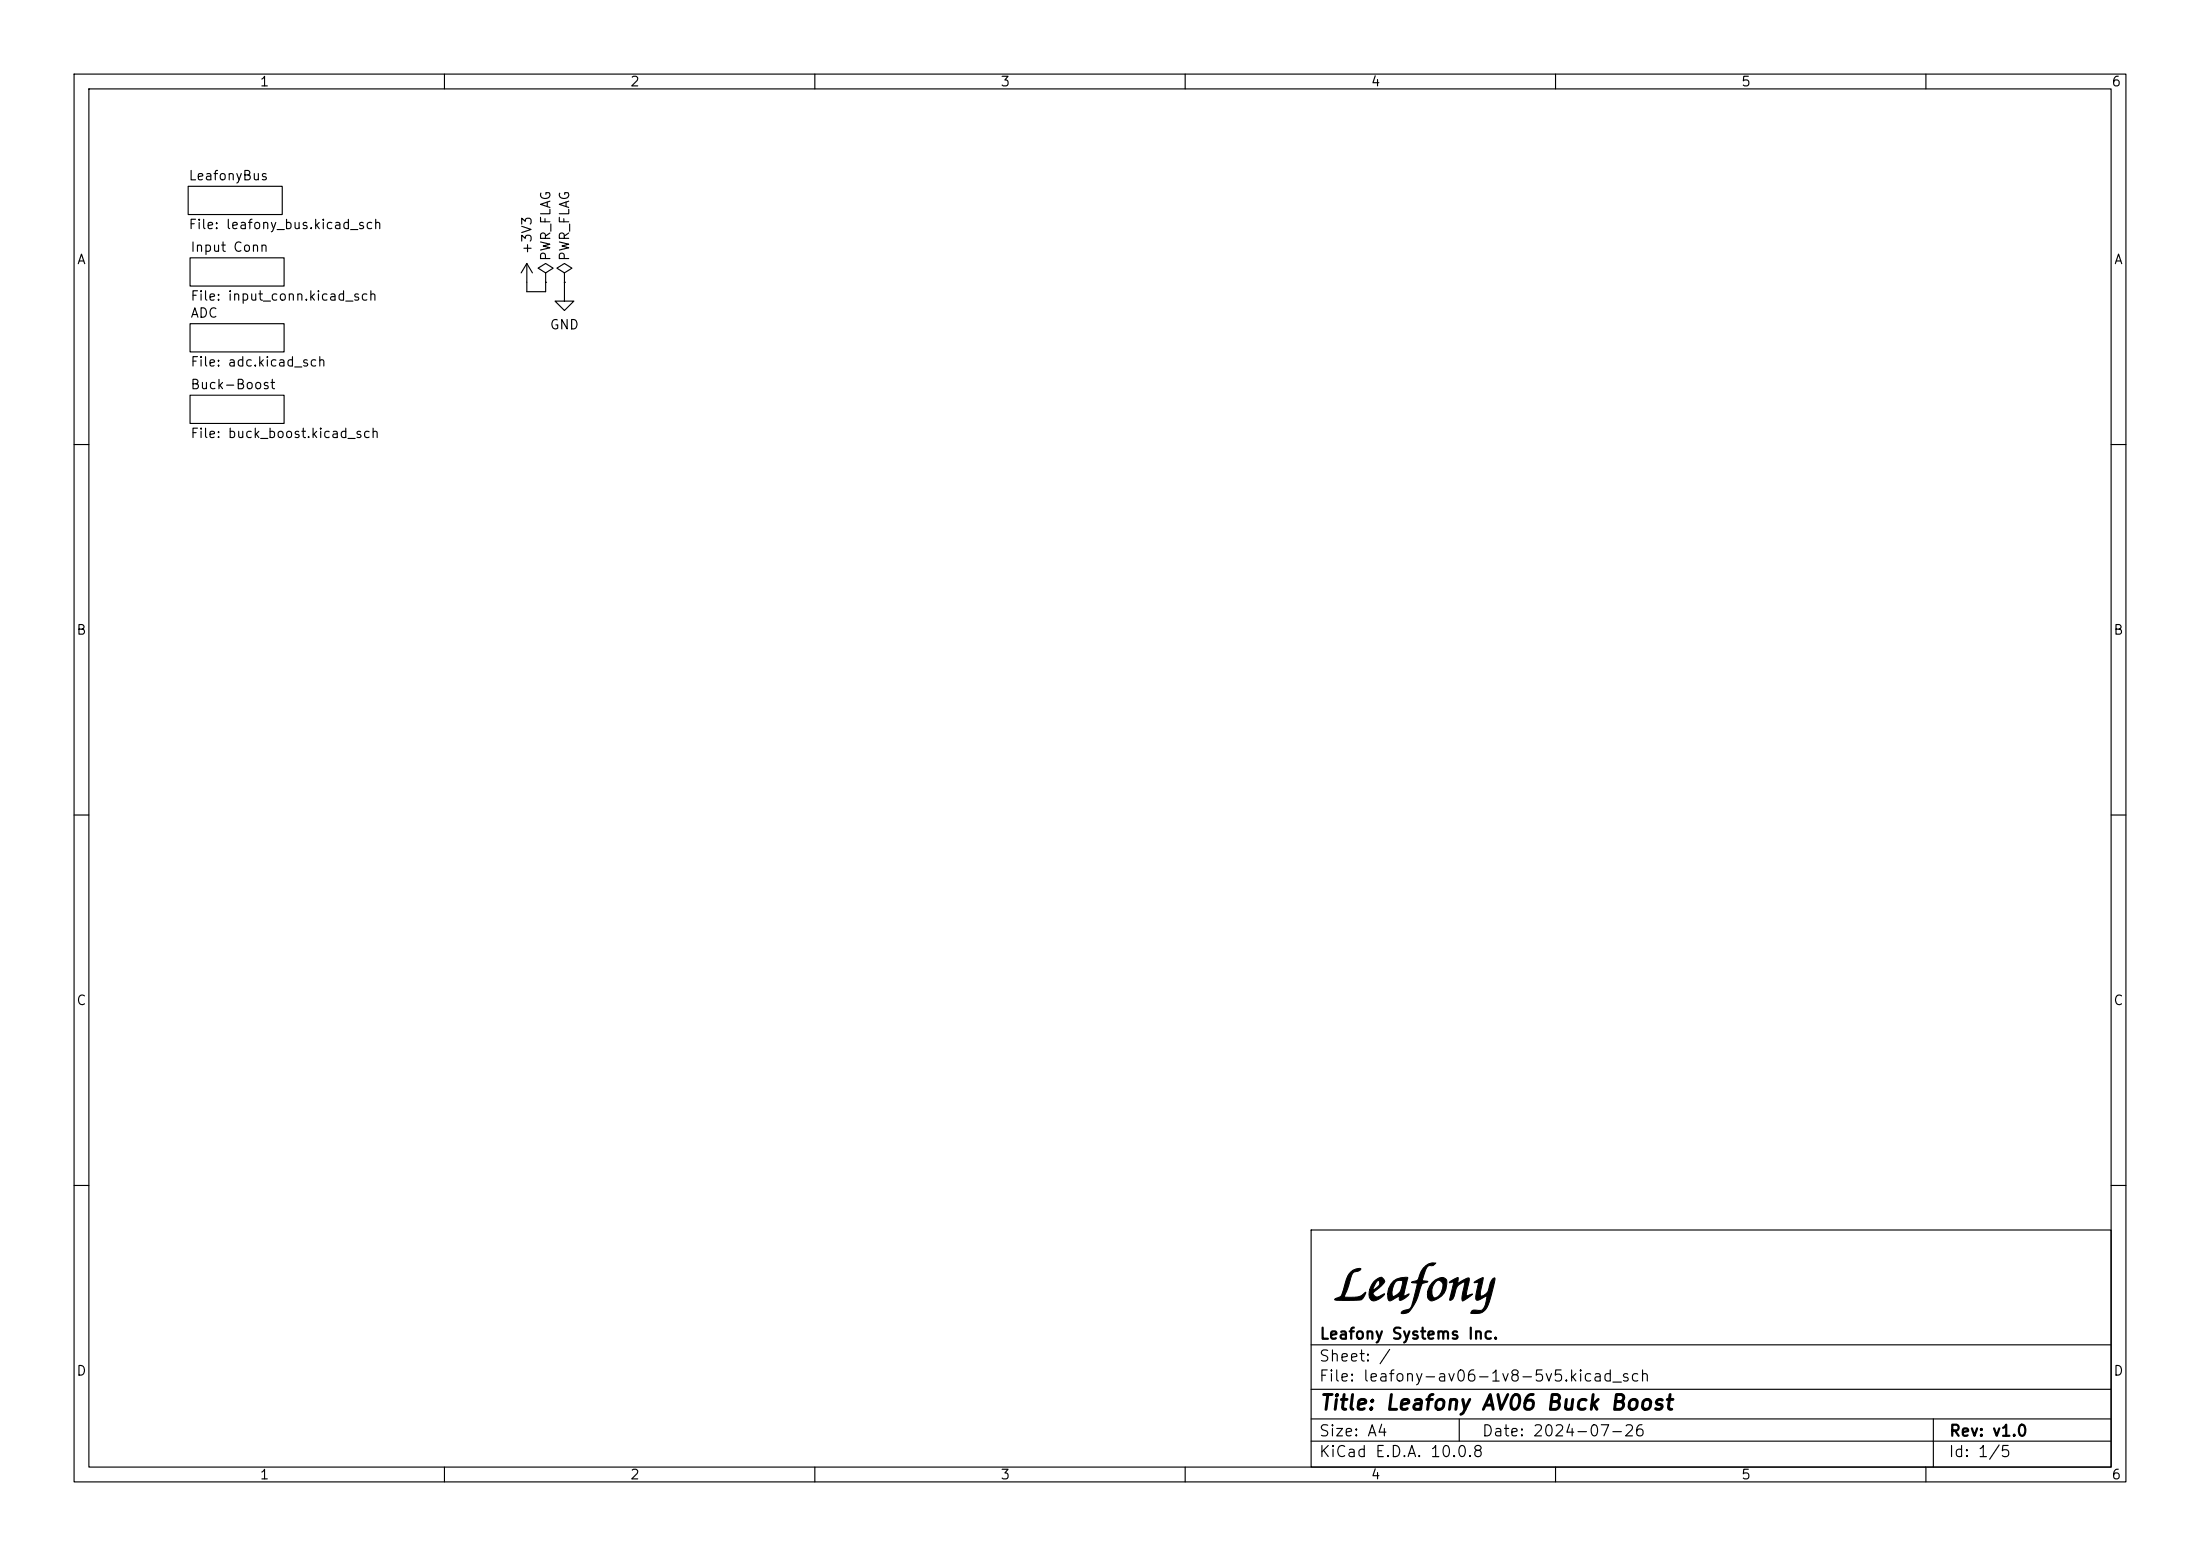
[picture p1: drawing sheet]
(kicad_sch
 (version 20260306)
 (generator "eeschema")
 (generator_version "10.0")
 (paper "A4")
 (title_block
  (title "Leafony AV06 Buck Boost")
  (date "2024-07-26")
  (rev "v1.0")
  (company "Leafony Systems Inc."))
 (lib_symbols
  (symbol "Leafony:LOGO"
   (pin_names
    (offset 1.016)) (exclude_from_sim no) (in_bom yes) (on_board yes)
   (in_pos_files yes)
   (duplicate_pin_numbers_are_jumpers no)
   (property "Reference" "#G" (at 0 4.1063 0) (show_name no) (do_not_autoplace no) (hide yes) (effects (font (size 1.27 1.27))))
   (property "Value" "LOGO" (at 0 -4.1063 0) (show_name no) (do_not_autoplace no) (hide yes) (effects (font (size 1.27 1.27))))
   (property "Footprint" "" (at 0 0 0) (show_name no) (do_not_autoplace no) (hide yes) (effects (font (size 1.27 1.27))))
   (property "Datasheet" "" (at 0 0 0) (show_name no) (do_not_autoplace no) (hide yes) (effects (font (size 1.27 1.27))))
   (property "Description" "" (at 0 0 0) (show_name no) (do_not_autoplace no) (hide yes) (effects (font (size 1.27 1.27))))
   (symbol "LOGO_0_0"
    (polyline (pts (xy -9.8495 -1.5239) (xy -9.322 -1.5191) (xy -8.8445 -1.5072) (xy -8.4466 -1.4897) (xy -8.1584 -1.4677) (xy -8.0096 -1.4426) (xy -7.9567 -1.4158) (xy -7.7663 -1.2332) (xy -7.5808 -0.9374) (xy -7.5034 -0.7806) (xy -7.3971 -0.5306) (xy -7.3839 -0.4187) (xy -7.4643 -0.4421) (xy -7.6387 -0.5982) (xy -7.6847 -0.6434) (xy -7.9178 -0.8369) (xy -8.1675 -0.9686) (xy -8.4717 -1.0492) (xy -8.8683 -1.0896) (xy -9.3953 -1.1007) (xy -9.721 -1.0984) (xy -10.0362 -1.0909) (xy -10.2504 -1.0794) (xy -10.3294 -1.0652) (xy -10.3275 -1.0571) (xy -10.2789 -0.9399) (xy -10.1783 -0.7188) (xy -10.0435 -0.4332) (xy -9.9555 -0.232) (xy -9.8017 0.1806) (xy -9.6503 0.6488) (xy -9.5239 1.1051) (xy -9.4761 1.2929) (xy -9.3442 1.7402) (xy -9.2136 2.0495) (xy -9.0695 2.2428) (xy -8.8969 2.3424) (xy -8.6813 2.3707) (xy -8.5388 2.3862) (xy -8.3021 2.4678) (xy -8.1177 2.5914) (xy -8.0434 2.7249) (xy -8.0711 2.772) (xy -8.2157 2.8024) (xy -8.4441 2.7825) (xy -8.7111 2.7211) (xy -8.9716 2.6267) (xy -9.1804 2.508) (xy -9.4253 2.3036) (xy -9.6318 2.0777) (xy -9.8024 1.8098) (xy -9.9535 1.4685) (xy -10.1014 1.0229) (xy -10.2623 0.4416) (xy -10.3165 0.2396) (xy -10.439 -0.1862) (xy -10.5539 -0.5465) (xy -10.6502 -0.8083) (xy -10.717 -0.9387) (xy -10.7615 -0.9777) (xy -10.964 -1.0885) (xy -11.2236 -1.1778) (xy -11.297 -1.198) (xy -11.5193 -1.2933) (xy -11.5994 -1.3982) (xy -11.5948 -1.4206) (xy -11.5489 -1.4586) (xy -11.4365 -1.4862) (xy -11.2372 -1.505) (xy -10.9303 -1.5166) (xy -10.4953 -1.5224) (xy -9.9116 -1.524) (xy -9.8495 -1.5239)) (stroke (width 0.01) (type default)) (fill (type outline)))
    (polyline (pts (xy -6.0735 -1.5532) (xy -5.7058 -1.3976) (xy -5.6975 -1.3934) (xy -5.4356 -1.2395) (xy -5.1866 -1.0568) (xy -4.9833 -0.8748) (xy -4.8586 -0.7226) (xy -4.8454 -0.6298) (xy -4.8799 -0.6254) (xy -5.0261 -0.6787) (xy -5.2343 -0.7948) (xy -5.2437 -0.8007) (xy -5.5825 -0.9909) (xy -5.8345 -1.0685) (xy -6.0348 -1.0372) (xy -6.2188 -0.9009) (xy -6.251 -0.8685) (xy -6.3825 -0.7151) (xy -6.4228 -0.5877) (xy -6.3596 -0.4562) (xy -6.1805 -0.2906) (xy -5.8731 -0.0608) (xy -5.5924 0.1601) (xy -5.3018 0.4242) (xy -5.0573 0.681) (xy -4.8888 0.8992) (xy -4.826 1.0472) (xy -4.8743 1.1958) (xy -5.0037 1.3845) (xy -5.1633 1.5425) (xy -5.3012 1.6087) (xy -5.3034 1.6087) (xy -5.5241 1.552) (xy -5.8039 1.4083) (xy -6.085 1.2122) (xy -6.3102 0.9986) (xy -6.5926 0.5892) (xy -6.7993 0.1366) (xy -6.8481 -0.0447) (xy -6.4347 -0.0447) (xy -6.4204 0.0234) (xy -6.3426 0.2229) (xy -6.221 0.4821) (xy -6.0827 0.7471) (xy -5.9551 0.9642) (xy -5.8653 1.0795) (xy -5.805 1.122) (xy -5.6329 1.1849) (xy -5.5346 1.0979) (xy -5.5034 0.8569) (xy -5.5061 0.7581) (xy -5.5453 0.5773) (xy -5.6578 0.4177) (xy -5.8775 0.2219) (xy -5.9748 0.1444) (xy -6.2181 -0.0231) (xy -6.3775 -0.0891) (xy -6.4347 -0.0447) (xy -6.8481 -0.0447) (xy -6.923 -0.3232) (xy -6.9575 -0.7558) (xy -6.8969 -1.1265) (xy -6.7349 -1.4008) (xy -6.5768 -1.5276) (xy -6.3516 -1.5965) (xy -6.0735 -1.5532)) (stroke (width 0.01) (type default)) (fill (type outline)))
    (polyline (pts (xy -4.0128 -1.5671) (xy -3.8023 -1.4615) (xy -3.4868 -1.2677) (xy -3.4424 -1.2398) (xy -3.1831 -1.0884) (xy -2.9847 -0.9913) (xy -2.8871 -0.9685) (xy -2.8864 -0.9689) (xy -2.8523 -1.0735) (xy -2.8601 -1.2663) (xy -2.8712 -1.3644) (xy -2.8478 -1.4916) (xy -2.7402 -1.5237) (xy -2.7316 -1.5235) (xy -2.5391 -1.4686) (xy -2.2867 -1.3374) (xy -2.0166 -1.1601) (xy -1.7712 -0.967) (xy -1.5929 -0.7884) (xy -1.524 -0.6546) (xy -1.532 -0.6417) (xy -1.6318 -0.662) (xy -1.8092 -0.7551) (xy -2.0338 -0.8811) (xy -2.1961 -0.9253) (xy -2.2605 -0.8515) (xy -2.2433 -0.6562) (xy -2.2347 -0.6145) (xy -2.1746 -0.343) (xy -2.0933 0.0065) (xy -2.0006 0.3935) (xy -1.9064 0.7775) (xy -1.8208 1.1181) (xy -1.7535 1.3746) (xy -1.7144 1.5067) (xy -1.7093 1.5218) (xy -1.7178 1.5775) (xy -1.8052 1.6027) (xy -2.0012 1.6005) (xy -2.3355 1.5743) (xy -2.7197 1.5212) (xy -3.2417 1.3581) (xy -3.6597 1.0837) (xy -3.9985 0.6795) (xy -4.2831 0.127) (xy -4.3184 0.0294) (xy -4.3883 -0.2855) (xy -4.4254 -0.6458) (xy -4.4255 -0.6524) (xy -3.8585 -0.6524) (xy -3.8473 -0.3379) (xy -3.7801 0.0338) (xy -3.6689 0.4129) (xy -3.5259 0.7498) (xy -3.3634 0.9948) (xy -3.3305 1.0284) (xy -3.1246 1.15) (xy -2.8266 1.1853) (xy -2.736 1.183) (xy -2.5247 1.1559) (xy -2.4178 1.1083) (xy -2.4051 1.0258) (xy -2.4258 0.8094) (xy -2.4802 0.5182) (xy -2.5573 0.2019) (xy -2.6459 -0.09) (xy -2.7348 -0.3078) (xy -2.7942 -0.3982) (xy -2.9986 -0.6103) (xy -3.2508 -0.7946) (xy -3.3526 -0.8542) (xy -3.5578 -0.9669) (xy -3.6744 -0.9999) (xy -3.7453 -0.9565) (xy -3.8134 -0.8403) (xy -3.8585 -0.6524) (xy -4.4255 -0.6524) (xy -4.4281 -0.9988) (xy -4.3952 -1.2921) (xy -4.3252 -1.473) (xy -4.2544 -1.5469) (xy -4.1521 -1.5928) (xy -4.0128 -1.5671)) (stroke (width 0.01) (type default)) (fill (type outline)))
    (polyline (pts (xy -2.0813 -3.2775) (xy -1.8386 -3.2224) (xy -1.651 -3.144) (xy -1.5786 -3.0867) (xy -1.3883 -2.8764) (xy -1.1594 -2.5667) (xy -0.9181 -2.1918) (xy -0.8954 -2.1539) (xy -0.6564 -1.7297) (xy -0.4742 -1.337) (xy -0.3215 -0.9095) (xy -0.1708 -0.381) (xy -0.1664 -0.3644) (xy -0.0535 0.0323) (xy 0.0568 0.3705) (xy 0.1521 0.615) (xy 0.2199 0.7303) (xy 0.2448 0.7468) (xy 0.4312 0.8217) (xy 0.6791 0.8795) (xy 0.7341 0.8891) (xy 0.9502 0.954) (xy 1.0032 1.0232) (xy 0.8969 1.0783) (xy 0.635 1.1007) (xy 0.5697 1.1016) (xy 0.3346 1.1328) (xy 0.254 1.2063) (xy 0.264 1.266) (xy 0.3169 1.4676) (xy 0.4048 1.7644) (xy 0.5164 2.1165) (xy 0.5303 2.1589) (xy 0.6944 2.6117) (xy 0.8468 2.9193) (xy 1.0042 3.1014) (xy 1.1832 3.1779) (xy 1.4005 3.1688) (xy 1.4685 3.1579) (xy 1.6848 3.1754) (xy 1.8758 3.3152) (xy 2.0743 3.5137) (xy 1.7035 3.5403) (xy 1.5286 3.5374) (xy 1.117 3.4218) (xy 0.7185 3.1737) (xy 0.3598 2.8175) (xy 0.0681 2.3775) (xy -0.1299 1.8782) (xy -0.2111 1.5939) (xy -0.3025 1.3496) (xy -0.4063 1.2066) (xy -0.5508 1.1294) (xy -0.7647 1.0822) (xy -0.9596 1.0427) (xy -1.1661 0.9738) (xy -1.2221 0.9107) (xy -1.1228 0.8646) (xy -0.8637 0.8467) (xy -0.6956 0.8414) (xy -0.4997 0.8161) (xy -0.4234 0.7769) (xy -0.431 0.7185) (xy -0.4745 0.5095) (xy -0.549 0.1905) (xy -0.646 -0.2053) (xy -0.7569 -0.6444) (xy -0.8731 -1.0934) (xy -0.986 -1.5191) (xy -1.0871 -1.8879) (xy -1.1678 -2.1666) (xy -1.2195 -2.3217) (xy -1.285 -2.458) (xy -1.4372 -2.6405) (xy -1.666 -2.7509) (xy -2.0175 -2.8176) (xy -2.0311 -2.8195) (xy -2.3252 -2.9061) (xy -2.5366 -3.0559) (xy -2.622 -3.2385) (xy -2.6196 -3.2523) (xy -2.5239 -3.2975) (xy -2.3271 -3.3042) (xy -2.0813 -3.2775)) (stroke (width 0.01) (type default)) (fill (type outline)))
    (polyline (pts (xy 1.8095 -1.5212) (xy 2.159 -1.3667) (xy 2.3677 -1.2597) (xy 2.8651 -0.9121) (xy 3.2173 -0.4917) (xy 3.4371 0.0201) (xy 3.5372 0.642) (xy 3.5467 0.7944) (xy 3.5538 1.0533) (xy 3.5292 1.2131) (xy 3.4607 1.3228) (xy 3.3356 1.431) (xy 3.2767 1.4751) (xy 3.0573 1.576) (xy 2.8002 1.5652) (xy 2.5598 1.505) (xy 2.0338 1.2587) (xy 1.5858 0.8879) (xy 1.2381 0.4195) (xy 1.0128 -0.1196) (xy 0.9796 -0.3594) (xy 1.524 -0.3594) (xy 1.5483 -0.0067) (xy 1.6904 0.4667) (xy 1.9758 0.9) (xy 2.1384 1.0706) (xy 2.3647 1.2046) (xy 2.582 1.1823) (xy 2.8158 1.0072) (xy 2.9197 0.8982) (xy 3.0133 0.7537) (xy 3.0374 0.5821) (xy 3.0117 0.3136) (xy 2.9619 0.0412) (xy 2.8095 -0.413) (xy 2.5946 -0.7818) (xy 2.3379 -1.0239) (xy 2.3128 -1.0388) (xy 2.0971 -1.1424) (xy 1.9309 -1.185) (xy 1.831 -1.164) (xy 1.6693 -1.0116) (xy 1.5625 -0.7344) (xy 1.524 -0.3594) (xy 0.9796 -0.3594) (xy 0.9321 -0.7023) (xy 0.9325 -0.7849) (xy 0.9523 -1.0612) (xy 1.0151 -1.2459) (xy 1.1391 -1.4008) (xy 1.2211 -1.4773) (xy 1.3818 -1.5751) (xy 1.5642 -1.5902) (xy 1.8095 -1.5212)) (stroke (width 0.01) (type default)) (fill (type outline)))
    (polyline (pts (xy 5.6839 -1.608) (xy 5.8102 -1.5527) (xy 6.0224 -1.4275) (xy 6.2819 -1.2589) (xy 6.5505 -1.0731) (xy 6.7898 -0.8968) (xy 6.9615 -0.7562) (xy 7.0273 -0.6777) (xy 7 -0.6604) (xy 6.8594 -0.6847) (xy 6.6393 -0.765) (xy 6.5019 -0.8229) (xy 6.3074 -0.9008) (xy 6.2159 -0.9313) (xy 6.1942 -0.9156) (xy 6.1796 -0.7736) (xy 6.2098 -0.5022) (xy 6.2818 -0.1239) (xy 6.3923 0.3387) (xy 6.4362 0.5103) (xy 6.5366 0.9339) (xy 6.5876 1.2251) (xy 6.5903 1.4057) (xy 6.546 1.4975) (xy 6.4558 1.5225) (xy 6.3967 1.5124) (xy 6.1848 1.4319) (xy 5.892 1.2885) (xy 5.5594 1.1031) (xy 5.2281 0.8968) (xy 5.218 0.89) (xy 5.0769 0.8068) (xy 5.0137 0.816) (xy 5.0164 0.9414) (xy 5.0732 1.207) (xy 5.0857 1.2671) (xy 5.1045 1.4663) (xy 5.0768 1.5683) (xy 5.0376 1.5696) (xy 4.8777 1.5152) (xy 4.6449 1.4064) (xy 4.3848 1.268) (xy 4.1428 1.1249) (xy 3.9642 1.0019) (xy 3.8946 0.9236) (xy 3.8949 0.885) (xy 3.9169 0.8542) (xy 4.0069 0.8676) (xy 4.2127 0.9254) (xy 4.2437 0.9339) (xy 4.4167 0.9641) (xy 4.4873 0.9445) (xy 4.4834 0.9187) (xy 4.4493 0.7586) (xy 4.3871 0.4879) (xy 4.306 0.1438) (xy 4.2148 -0.2366) (xy 4.1225 -0.6159) (xy 4.0381 -0.9571) (xy 3.9705 -1.2228) (xy 3.9288 -1.3758) (xy 3.9251 -1.4774) (xy 4.0108 -1.5231) (xy 4.1633 -1.4738) (xy 4.3436 -1.3335) (xy 4.4035 -1.2578) (xy 4.5367 -0.9774) (xy 4.6418 -0.5927) (xy 4.7269 -0.2105) (xy 4.838 0.138) (xy 4.9778 0.3892) (xy 5.1697 0.5826) (xy 5.4368 0.7578) (xy 5.6453 0.8733) (xy 5.8475 0.9755) (xy 5.9516 1.0152) (xy 5.9654 1.0103) (xy 5.9837 0.9092) (xy 5.9541 0.6716) (xy 5.8754 0.2891) (xy 5.7461 -0.2464) (xy 5.7453 -0.2498) (xy 5.666 -0.6152) (xy 5.6095 -0.9712) (xy 5.588 -1.2412) (xy 5.5914 -1.3429) (xy 5.6229 -1.5332) (xy 5.6764 -1.6087) (xy 5.6839 -1.608)) (stroke (width 0.01) (type default)) (fill (type outline)))
    (polyline (pts (xy 7.4785 -3.2895) (xy 7.5455 -3.2865) (xy 7.8926 -3.2625) (xy 8.1311 -3.2198) (xy 8.3136 -3.1449) (xy 8.4926 -3.0239) (xy 8.6584 -2.8831) (xy 8.84 -2.6784) (xy 9.0019 -2.421) (xy 9.1542 -2.0881) (xy 9.3071 -1.6569) (xy 9.4706 -1.1047) (xy 9.6548 -0.4088) (xy 9.7322 -0.1049) (xy 9.8689 0.4409) (xy 9.9667 0.8507) (xy 10.0288 1.1436) (xy 10.0583 1.3384) (xy 10.0585 1.4542) (xy 10.0327 1.5097) (xy 9.9841 1.524) (xy 9.9561 1.5219) (xy 9.7737 1.4206) (xy 9.5922 1.1938) (xy 9.4351 0.8776) (xy 9.3255 0.508) (xy 9.2652 0.233) (xy 9.1881 -0.0719) (xy 9.1231 -0.2829) (xy 9.0212 -0.4478) (xy 8.7939 -0.6673) (xy 8.5173 -0.8497) (xy 8.255 -0.9464) (xy 8.2043 -0.9489) (xy 8.1082 -0.8905) (xy 8.0679 -0.7269) (xy 8.0835 -0.4445) (xy 8.1554 -0.0296) (xy 8.2839 0.5312) (xy 8.2875 0.5459) (xy 8.3763 0.9309) (xy 8.4399 1.2512) (xy 8.4725 1.4737) (xy 8.4682 1.5654) (xy 8.4361 1.5659) (xy 8.2834 1.5133) (xy 8.0519 1.4074) (xy 7.7863 1.2715) (xy 7.5311 1.129) (xy 7.3309 1.0033) (xy 7.2305 0.9176) (xy 7.2225 0.8969) (xy 7.2931 0.8631) (xy 7.5186 0.8862) (xy 7.8619 0.9442) (xy 7.7341 0.4086) (xy 7.6827 0.1907) (xy 7.5476 -0.4227) (xy 7.468 -0.8884) (xy 7.4484 -1.2171) (xy 7.4936 -1.4197) (xy 7.6082 -1.5071) (xy 7.7967 -1.4901) (xy 8.0638 -1.3796) (xy 8.4141 -1.1865) (xy 8.9966 -0.8448) (xy 8.9419 -1.1864) (xy 8.94 -1.1982) (xy 8.842 -1.7361) (xy 8.7397 -2.1354) (xy 8.6237 -2.426) (xy 8.4846 -2.6381) (xy 8.4051 -2.7304) (xy 8.2967 -2.8258) (xy 8.1674 -2.8691) (xy 7.9681 -2.8726) (xy 7.6493 -2.8487) (xy 7.5466 -2.8403) (xy 7.2627 -2.8241) (xy 7.0905 -2.8372) (xy 6.9858 -2.8877) (xy 6.9041 -2.9836) (xy 6.8176 -3.1257) (xy 6.7733 -3.2448) (xy 6.7837 -3.2572) (xy 6.9125 -3.2833) (xy 7.1571 -3.2949) (xy 7.4785 -3.2895)) (stroke (width 0.01) (type default)) (fill (type outline))))
   (embedded_fonts no))
  (symbol "power:+3.3V"
   (power global)
   (pin_names
    (offset 0)) (exclude_from_sim no) (in_bom yes) (on_board yes)
   (in_pos_files yes)
   (duplicate_pin_numbers_are_jumpers no)
   (property "Reference" "#PWR" (at 0 -3.81 0) (show_name no) (do_not_autoplace no) (hide yes) (effects (font (size 1.27 1.27))))
   (property "Value" "+3.3V" (at 0 3.556 0) (show_name no) (do_not_autoplace no) (effects (font (size 1.27 1.27))))
   (property "Footprint" "" (at 0 0 0) (show_name no) (do_not_autoplace no) (hide yes) (effects (font (size 1.27 1.27))))
   (property "Datasheet" "" (at 0 0 0) (show_name no) (do_not_autoplace no) (hide yes) (effects (font (size 1.27 1.27))))
   (property "Description" "Power symbol creates a global label with name \"+3.3V\"" (at 0 0 0) (show_name no) (do_not_autoplace no) (hide yes) (effects (font (size 1.27 1.27))))
   (symbol "+3.3V_0_1"
    (polyline (pts (xy -0.762 1.27) (xy 0 2.54)) (stroke (width 0) (type default)) (fill (type none)))
    (polyline (pts (xy 0 2.54) (xy 0.762 1.27)) (stroke (width 0) (type default)) (fill (type none)))
    (polyline (pts (xy 0 0) (xy 0 2.54)) (stroke (width 0) (type default)) (fill (type none))))
   (symbol "+3.3V_1_1"
    (pin power_in line (at 0 0 90) (length 0) (hide yes) (name "+3V3" (effects (font (size 1.27 1.27)))) (number "1" (effects (font (size 1.27 1.27))))))
   (embedded_fonts no))
  (symbol "power:GND"
   (power global)
   (pin_names
    (offset 0)) (exclude_from_sim no) (in_bom yes) (on_board yes)
   (in_pos_files yes)
   (duplicate_pin_numbers_are_jumpers no)
   (property "Reference" "#PWR" (at 0 -6.35 0) (show_name no) (do_not_autoplace no) (hide yes) (effects (font (size 1.27 1.27))))
   (property "Value" "GND" (at 0 -3.81 0) (show_name no) (do_not_autoplace no) (effects (font (size 1.27 1.27))))
   (property "Footprint" "" (at 0 0 0) (show_name no) (do_not_autoplace no) (hide yes) (effects (font (size 1.27 1.27))))
   (property "Datasheet" "" (at 0 0 0) (show_name no) (do_not_autoplace no) (hide yes) (effects (font (size 1.27 1.27))))
   (property "Description" "Power symbol creates a global label with name \"GND\" , ground" (at 0 0 0) (show_name no) (do_not_autoplace no) (hide yes) (effects (font (size 1.27 1.27))))
   (symbol "GND_0_1"
    (polyline (pts (xy 0 0) (xy 0 -1.27) (xy 1.27 -1.27) (xy 0 -2.54) (xy -1.27 -1.27) (xy 0 -1.27)) (stroke (width 0) (type default)) (fill (type none))))
   (symbol "GND_1_1"
    (pin power_in line (at 0 0 270) (length 0) (hide yes) (name "GND" (effects (font (size 1.27 1.27)))) (number "1" (effects (font (size 1.27 1.27))))))
   (embedded_fonts no))
  (symbol "power:PWR_FLAG"
   (power global)
   (pin_numbers (hide yes))
   (pin_names
    (offset 0) (hide yes)) (exclude_from_sim no) (in_bom yes) (on_board yes)
   (in_pos_files yes)
   (duplicate_pin_numbers_are_jumpers no)
   (property "Reference" "#FLG" (at 0 1.905 0) (show_name no) (do_not_autoplace no) (hide yes) (effects (font (size 1.27 1.27))))
   (property "Value" "PWR_FLAG" (at 0 3.81 0) (show_name no) (do_not_autoplace no) (effects (font (size 1.27 1.27))))
   (property "Footprint" "" (at 0 0 0) (show_name no) (do_not_autoplace no) (hide yes) (effects (font (size 1.27 1.27))))
   (property "Datasheet" "" (at 0 0 0) (show_name no) (do_not_autoplace no) (hide yes) (effects (font (size 1.27 1.27))))
   (property "Description" "Special symbol for telling ERC where power comes from" (at 0 0 0) (show_name no) (do_not_autoplace no) (hide yes) (effects (font (size 1.27 1.27))))
   (symbol "PWR_FLAG_0_0"
    (pin power_out line (at 0 0 90) (length 0) (name "pwr" (effects (font (size 1.27 1.27)))) (number "1" (effects (font (size 1.27 1.27))))))
   (symbol "PWR_FLAG_0_1"
    (polyline (pts (xy 0 0) (xy 0 1.27) (xy -1.016 1.905) (xy 0 2.54) (xy 1.016 1.905) (xy 0 1.27)) (stroke (width 0) (type default)) (fill (type none))))
   (embedded_fonts no)))
 (wire
  (pts (xy 71.12 39.37) (xy 71.12 38.1))
  (stroke (width 0) (type default)))
 (wire
  (pts (xy 73.66 38.1) (xy 73.66 39.37))
  (stroke (width 0) (type default)))
 (wire
  (pts (xy 73.66 39.37) (xy 71.12 39.37))
  (stroke (width 0) (type default)))
 (wire
  (pts (xy 76.2 39.37) (xy 76.2 38.1))
  (stroke (width 0) (type default)))
 (symbol
  (lib_id "power:GND")
  (at 76.2 39.37 0)
  (unit 1)
  (body_style 1)
  (exclude_from_sim no)
  (in_bom yes)
  (on_board yes)
  (in_pos_files yes)
  (dnp no)
  (fields_autoplaced yes)
  (property "Reference" "#PWR02" (at 76.2 45.72 0) (hide yes) (show_name no) (do_not_autoplace no) (effects (font (size 1.27 1.27))))
  (property "Value" "GND" (at 76.2 43.8134 0) (show_name no) (do_not_autoplace no) (effects (font (size 1.27 1.27))))
  (property "Footprint" "" (at 76.2 39.37 0) (hide yes) (show_name no) (do_not_autoplace no) (effects (font (size 1.27 1.27))))
  (property "Datasheet" "" (at 76.2 39.37 0) (hide yes) (show_name no) (do_not_autoplace no) (effects (font (size 1.27 1.27))))
  (property "Description" "" (at 76.2 39.37 0) (hide yes) (show_name no) (do_not_autoplace no) (effects (font (size 1.27 1.27))))
  (pin "1"))
 (symbol
  (lib_id "Leafony:LOGO")
  (at 191.77 173.99 0)
  (unit 1)
  (body_style 1)
  (exclude_from_sim yes)
  (in_bom no)
  (on_board yes)
  (in_pos_files yes)
  (dnp no)
  (fields_autoplaced yes)
  (property "Reference" "LOGO1" (at 191.77 169.8837 0) (hide yes) (show_name no) (do_not_autoplace no) (effects (font (size 1.27 1.27))))
  (property "Value" "LOGO" (at 191.77 178.0963 0) (hide yes) (show_name no) (do_not_autoplace no) (effects (font (size 1.27 1.27))))
  (property "Footprint" "Leafony:LEAFONY_LOGO" (at 191.77 173.99 0) (hide yes) (show_name no) (do_not_autoplace no) (effects (font (size 1.27 1.27))))
  (property "Datasheet" "" (at 191.77 173.99 0) (hide yes) (show_name no) (do_not_autoplace no) (effects (font (size 1.27 1.27))))
  (property "Description" "" (at 191.77 173.99 0) (hide yes) (show_name no) (do_not_autoplace no) (effects (font (size 1.27 1.27)))))
 (symbol
  (lib_id "power:PWR_FLAG")
  (at 76.2 38.1 0)
  (unit 1)
  (body_style 1)
  (exclude_from_sim no)
  (in_bom yes)
  (on_board yes)
  (in_pos_files yes)
  (dnp no)
  (property "Reference" "#FLG02" (at 76.2 36.195 0) (hide yes) (show_name no) (do_not_autoplace no) (effects (font (size 1.27 1.27))))
  (property "Value" "PWR_FLAG" (at 76.2 30.48 90) (show_name no) (do_not_autoplace no) (effects (font (size 1.27 1.27))))
  (property "Footprint" "" (at 76.2 38.1 0) (hide yes) (show_name no) (do_not_autoplace no) (effects (font (size 1.27 1.27))))
  (property "Datasheet" "" (at 76.2 38.1 0) (hide yes) (show_name no) (do_not_autoplace no) (effects (font (size 1.27 1.27))))
  (property "Description" "" (at 76.2 38.1 0) (hide yes) (show_name no) (do_not_autoplace no) (effects (font (size 1.27 1.27))))
  (pin "1"))
 (symbol
  (lib_id "power:PWR_FLAG")
  (at 73.66 38.1 0)
  (unit 1)
  (body_style 1)
  (exclude_from_sim no)
  (in_bom yes)
  (on_board yes)
  (in_pos_files yes)
  (dnp no)
  (property "Reference" "#FLG01" (at 73.66 36.195 0) (hide yes) (show_name no) (do_not_autoplace no) (effects (font (size 1.27 1.27))))
  (property "Value" "PWR_FLAG" (at 73.66 30.48 90) (show_name no) (do_not_autoplace no) (effects (font (size 1.27 1.27))))
  (property "Footprint" "" (at 73.66 38.1 0) (hide yes) (show_name no) (do_not_autoplace no) (effects (font (size 1.27 1.27))))
  (property "Datasheet" "" (at 73.66 38.1 0) (hide yes) (show_name no) (do_not_autoplace no) (effects (font (size 1.27 1.27))))
  (property "Description" "" (at 73.66 38.1 0) (hide yes) (show_name no) (do_not_autoplace no) (effects (font (size 1.27 1.27))))
  (pin "1"))
 (symbol
  (lib_id "power:+3.3V")
  (at 71.12 38.1 0)
  (unit 1)
  (body_style 1)
  (exclude_from_sim no)
  (in_bom yes)
  (on_board yes)
  (in_pos_files yes)
  (dnp no)
  (property "Reference" "#PWR01" (at 71.12 41.91 0) (hide yes) (show_name no) (do_not_autoplace no) (effects (font (size 1.27 1.27))))
  (property "Value" "+3V3" (at 71.12 31.75 90) (show_name no) (do_not_autoplace no) (effects (font (size 1.27 1.27))))
  (property "Footprint" "" (at 71.12 38.1 0) (hide yes) (show_name no) (do_not_autoplace no) (effects (font (size 1.27 1.27))))
  (property "Datasheet" "" (at 71.12 38.1 0) (hide yes) (show_name no) (do_not_autoplace no) (effects (font (size 1.27 1.27))))
  (property "Description" "" (at 71.12 38.1 0) (hide yes) (show_name no) (do_not_autoplace no) (effects (font (size 1.27 1.27))))
  (pin "1"))
 (sheet
  (at 25.654 34.798)
  (size 12.7 3.81)
  (exclude_from_sim no)
  (in_bom yes)
  (on_board yes)
  (dnp no)
  (fields_autoplaced yes)
  (stroke (width 0.1524) (type solid))
  (fill (color 0 0 0 0))
  (property "Sheetname" "Input Conn" (at 25.654 34.0864 0) (show_name no) (do_not_autoplace no) (effects (font (size 1.27 1.27)) (justify left bottom)))
  (property "Sheetfile" "input_conn.kicad_sch" (at 25.654 39.1926 0) (show_name no) (do_not_autoplace no) (effects (font (size 1.27 1.27)) (justify left top))))
 (sheet
  (at 25.654 43.688)
  (size 12.7 3.81)
  (exclude_from_sim no)
  (in_bom yes)
  (on_board yes)
  (dnp no)
  (fields_autoplaced yes)
  (stroke (width 0.1524) (type solid))
  (fill (color 0 0 0 0))
  (property "Sheetname" "ADC" (at 25.654 42.9764 0) (show_name no) (do_not_autoplace no) (effects (font (size 1.27 1.27)) (justify left bottom)))
  (property "Sheetfile" "adc.kicad_sch" (at 25.654 48.0826 0) (show_name no) (do_not_autoplace no) (effects (font (size 1.27 1.27)) (justify left top))))
 (sheet
  (at 25.654 53.34)
  (size 12.7 3.81)
  (exclude_from_sim no)
  (in_bom yes)
  (on_board yes)
  (dnp no)
  (fields_autoplaced yes)
  (stroke (width 0.1524) (type solid))
  (fill (color 0 0 0 0))
  (property "Sheetname" "Buck-Boost" (at 25.654 52.6284 0) (show_name no) (do_not_autoplace no) (effects (font (size 1.27 1.27)) (justify left bottom)))
  (property "Sheetfile" "buck_boost.kicad_sch" (at 25.654 57.7346 0) (show_name no) (do_not_autoplace no) (effects (font (size 1.27 1.27)) (justify left top))))
 (sheet
  (at 25.4 25.146)
  (size 12.7 3.81)
  (exclude_from_sim no)
  (in_bom yes)
  (on_board yes)
  (dnp no)
  (fields_autoplaced yes)
  (stroke (width 0.1524) (type solid))
  (fill (color 0 0 0 0))
  (property "Sheetname" "LeafonyBus" (at 25.4 24.4344 0) (show_name no) (do_not_autoplace no) (effects (font (size 1.27 1.27)) (justify left bottom)))
  (property "Sheetfile" "leafony_bus.kicad_sch" (at 25.4 29.5406 0) (show_name no) (do_not_autoplace no) (effects (font (size 1.27 1.27)) (justify left top))))
 (sheet_instances
  (path ""
   (page "1")))
 (embedded_fonts no))
